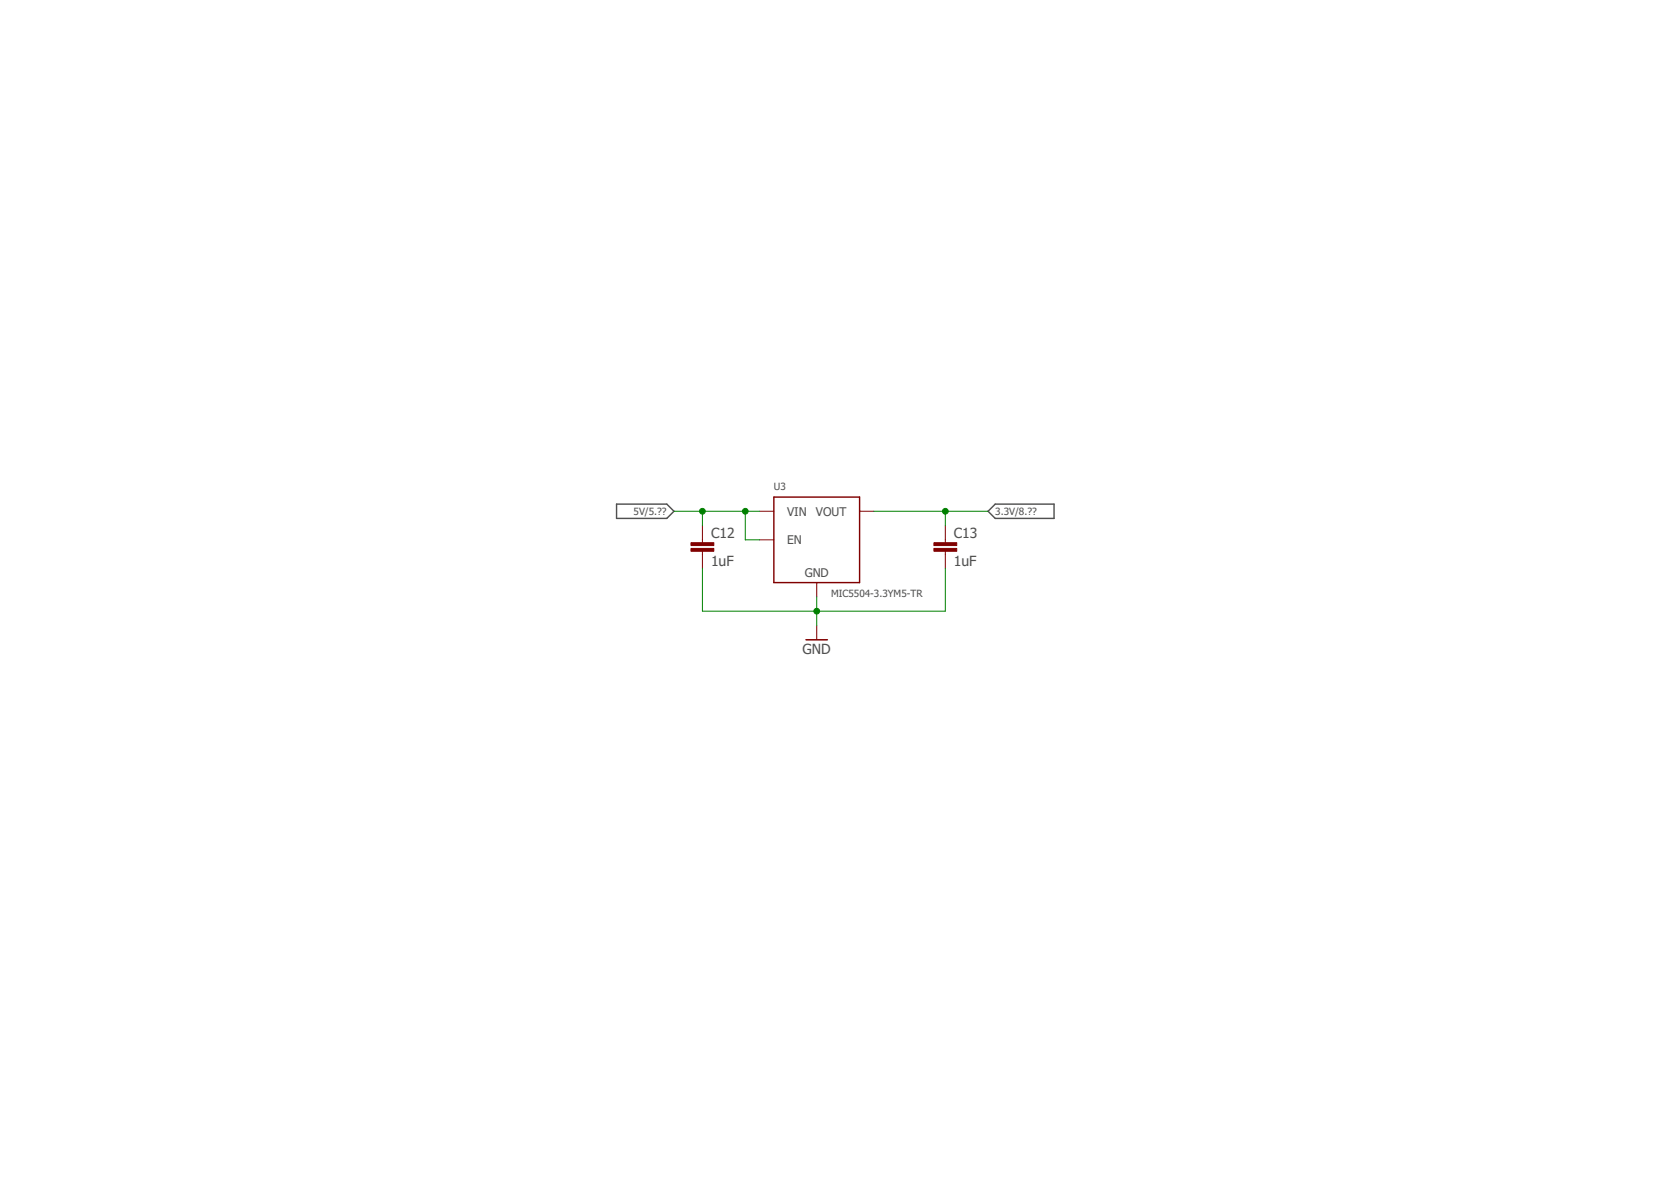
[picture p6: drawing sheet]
<svg xmlns="http://www.w3.org/2000/svg" width="297mm" height="210mm" viewBox="0 0 297 210" stroke-linecap="round" stroke-linejoin="round" font-family="sans-serif">
<path d="M109.6 89.6h8.9l1.3 1.3-1.3 1.2h-8.9zM175.6 90.9l1.3-1.3h10.5v2.5h-10.5z" fill="none" stroke="#505050" stroke-width=".25"/>
<path d="M124.9 93.4v3.1M124.9 98v3M135 90.9h2.6M135 95.9h2.6M152.8 90.9h2.5M168 93.4v3.1M168 98v3M145.2 103.5v2.6M145.2 111.2v2.5" fill="none" stroke="#800000" stroke-width=".18"/>
<path d="M137.6 88.3h15.2v15.2h-15.2zM143.3 113.7h3.8" fill="none" stroke="#800000" stroke-width=".25"/>
<g fill="#800000" stroke="#800000" stroke-width=".18">
<path d="M122.8 97.5h4.1v.5h-4.1z"/>
<path d="M122.8 96.5h4.1v.5h-4.1z"/>
<path d="M166 97.5h4.1v.5h-4.1z"/>
<path d="M166 96.5h4.1v.5h-4.1z"/>
</g>
<path d="M119.8 90.9h15.2M124.9 90.9v2.5M132.5 90.9v5h2.5M155.3 90.9h20.3M168 90.9v2.5M124.9 101v7.6h43.1v-7.6M145.2 106.1v5.1" fill="none" stroke="#008000" stroke-width=".18"/>
<g fill="#008000" stroke="#008000" stroke-width=".18">
<circle cx="132.5" cy="90.9" r=".51"/>
<circle cx="124.9" cy="90.9" r=".51"/>
<circle cx="168" cy="90.9" r=".51"/>
<circle cx="145.2" cy="108.6" r=".51"/>
</g>
<g font-size="2.5" fill="#505050">
<text x="126.4" y="95.6">C12</text>
<text x="169.6" y="95.6">C13</text>
<text x="126.4" y="100.6">1uF</text>
<text x="169.6" y="100.6">1uF</text>
<text x="142.6" y="116.2">GND</text>
</g>
<g font-size="2.1" fill="#505050">
<text x="139.9" y="91.6">VIN</text>
<text x="145" y="91.6">VOUT</text>
<text x="139.9" y="96.7">EN</text>
<text x="143" y="102.5">GND</text>
</g>
<g font-size="1.8" fill="#505050">
<text x="137.6" y="87.1">U3</text>
<text x="112.6" y="91.5">5V/5.??</text>
<text x="176.9" y="91.5">3.3V/8.??</text>
<text x="147.7" y="106.1">MIC5504-3.3YM5-TR</text>
</g>
</svg>
